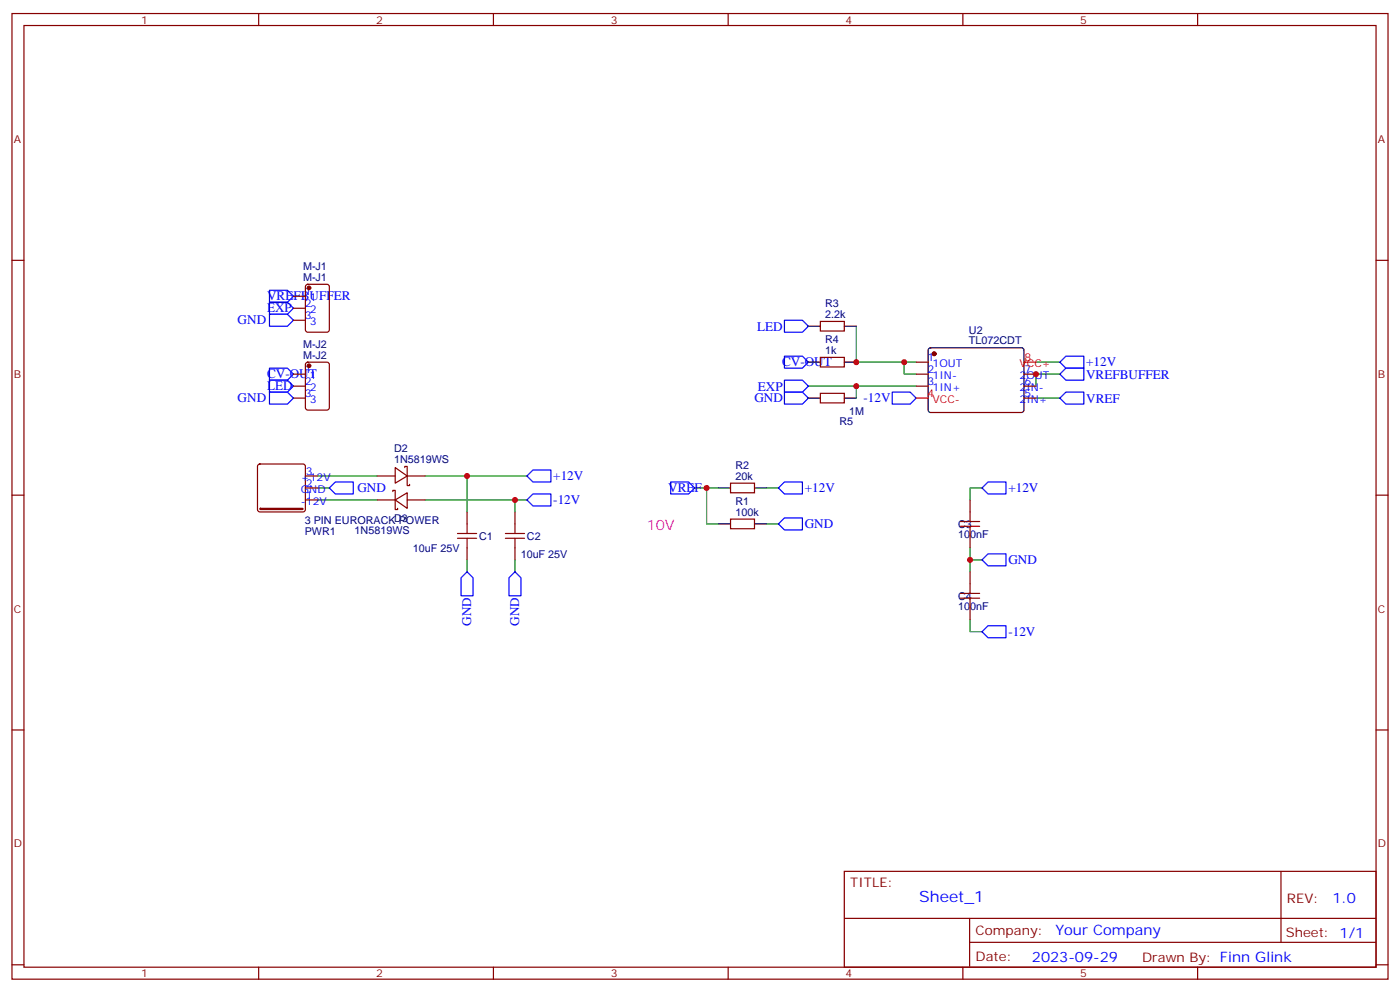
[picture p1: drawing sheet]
<svg xmlns="http://www.w3.org/2000/svg" width="412mm" height="292mm" viewBox="0 0 412 292" stroke-linecap="round" stroke-linejoin="round" font-family="sans-serif">
<g fill="none" stroke="#870000" stroke-width=".35">
<path d="M3.5 4h405.4v284.3h-405.4zM7.1 7.5h398.2v277.3h-398.2zM76.2 4v3.5M145.3 4v3.5M214.5 4v3.5M283.6 4v3.5M352.8 4v3.5M3.5 76.7h3.6M405.3 76.7h3.6M86.4 94.3h3.6M86.4 90.8h3.6M86.4 87.2h3.6"/>
<path d="M90.2 83.9l.5-.2h5.6l.7 .4v13l-.4 .7h-5.9l-.7-.4v-13zM241.7 94.7h7v2.8h-7zM86.4 117.2h3.6M86.4 113.7h3.6M86.4 110.2h3.6M90.2 106.9l.5-.3h5.6l.7 .5v13l-.4 .6-5.9 .1-.7-.5v-12.9zM241.7 115.8h7v2.8h-7zM241.7 105.2h7v2.9h-7zM269.9 113.7h3.5M269.9 110.2h3.5M269.9 106.6h3.5M301.6 117.2h3.6"/>
<path d="M301.6 113.7h3.6M301.6 110.2h3.6M76.1 136.8l.5-.2h12.7l.5 .2 .2 .5v12.7l-.3 .5-.4 .2h-12.7l-.5-.2-.3-.5v-12.7zM116.4 137.7l3.5 2.5-3.5 2.1zM119.2 137.7v-.4h.7v2.9M3.5 145.8h3.6M76.6 149.7h12.5l.2 .2-.2 .1h-12.4zM90 147.2h3.5M90 140.2h3.5M90 143.7h3.5M111.1 147.2h5.3M111.1 140.2h5.3"/>
<path d="M115.7 144.7v-.3h.7v2.8M116.4 147.2l3.5-2.1v4.6zM116.4 147.2v2.8h.7v-.3M119.9 140.2v2.8h.7v-.4M119.9 147.2h5.3M119.9 140.2h5.3M137.6 150.7v3.6M151.7 150.7v3.6M215.2 142.3h7v2.8h-7zM215.2 152.9h7v2.8h-7zM285.8 147.2v3.5M285.8 157.8v3.5"/>
<path d="M405.3 145.8h3.6M137.6 161.3v3.6M151.7 161.3v3.6M285.8 168.4v3.5M285.8 179v3.5M3.5 214.9h3.6M405.3 214.9h3.6M248.7 256.6h156.6v28.2h-156.6zM377.3 256.6v20.9M248.7 270.4h156.5M285.6 277.5h119.6M285.6 270.4v14.1"/>
<path d="M3.5 284.1h3.6M76.2 284.8v3.5M145.3 284.8v3.5M214.5 284.8v3.5M283.6 284.8v3.5M352.8 284.8v3.5M405.3 284.1h3.6"/>
</g>
<g fill="none" stroke="#008700" stroke-width=".35">
<path d="M252.2 96.1v10.5h14.1M238.1 113.7h31.8M252.2 113.7v3.5M269.9 106.6h-3.6v3.6h3.6M305.2 117.2h7M305.2 106.6h7M312.2 110.2h-7v3.5M93.5 143.7h3.5M93.5 140.2h17.6M93.5 147.2h17.6M125.2 140.2h30M125.2 147.2h30"/>
<path d="M137.6 140.2v10.5M151.7 147.2v3.5M204.6 143.7h3.5M211.7 143.7h-3.6v10.6h3.6M225.8 143.7h3.5M225.8 154.3h3.5M289.3 143.7h-3.5v3.5M137.6 164.9v3.5M151.7 164.9v3.5M285.8 164.9h3.5M285.8 161.3v7.1M285.8 182.5v3.5h3.5"/>
</g>
<g fill="none" stroke="#00f" stroke-width=".35">
<path d="M79.4 89h5.3l1.7 1.8-1.7 1.7h-5.3zM79.4 85.5h5.3l1.7 1.7-1.7 1.8h-5.3zM79.4 92.5h5.3l1.7 1.8-1.7 1.8h-5.3zM231.1 94.3h5.3l1.7 1.8-1.7 1.7h-5.3zM79.4 115.5h5.3l1.7 1.7-1.7 1.8h-5.3zM79.4 111.9h5.3l1.7 1.8-1.7 1.8h-5.3zM79.4 108.4h5.3l1.7 1.8-1.7 1.7h-5.3zM231.1 115.5h5.3l1.7 1.7-1.7 1.8h-5.3zM231.1 111.9h5.3l1.7 1.8-1.7 1.8h-5.3zM231.1 104.9h5.3l1.7 1.7-1.7 1.8h-5.3zM262.8 115.5h5.3l1.8 1.7-1.8 1.8h-5.3zM312.2 106.6l1.8-1.7h5.3v3.5h-5.3z"/>
<path d="M314 108.4h5.3v3.5h-5.3l-1.8-1.7zM314 115.5h5.3v3.5h-5.3l-1.8-1.8zM97 143.7l1.8-1.8h5.3v3.6h-5.3zM155.2 140.2l1.8-1.8h5.3v3.5h-5.3zM155.2 147.2l1.8-1.7h5.3v3.5h-5.3zM197.6 141.9h5.2l1.8 1.8-1.8 1.8h-5.2zM229.3 143.7l1.8-1.8h5.3v3.6h-5.3zM229.3 154.3l1.8-1.8h5.3v3.5h-5.3zM291 141.9h5.3v3.6h-5.3l-1.7-1.8zM135.8 170.1l1.8-1.7 1.7 1.7v5.3h-3.5zM149.9 170.1l1.8-1.7 1.8 1.7v5.3h-3.6zM291 163.1h5.3v3.5h-5.3l-1.7-1.7z"/>
<path d="M289.3 186l1.7-1.7h5.3v3.5h-5.3z"/>
</g>
<path d="M238.1 96.1h3.6M248.7 96.1h3.5M238.1 117.2h3.6M238.1 106.6h3.6M248.7 117.2h3.5M248.7 106.6h3.5M273.6 102.6l.5-.2 27.1 .1 .4 .6v17.9l-.7 .5-27.1-.1-.4-.6v-17.7zM211.7 143.7h3.5M211.7 154.3h3.5M222.2 143.7h3.6M222.2 154.3h3.6" fill="none" stroke="#000" stroke-width=".35"/>
<g fill="#870000" stroke="#870000" stroke-width=".35">
<circle cx="91" cy="107.7" r=".53"/>
<circle cx="91" cy="84.8" r=".53"/>
<circle cx="275.2" cy="104.2" r=".53"/>
</g>
<g fill="none" stroke="#a10000" stroke-width=".35">
<path d="M134.8 157.1h5.6M134.8 158.5h5.6M137.6 154.3v2.8M137.6 158.5v2.8M148.9 157.1h5.6M148.9 158.5h5.6M151.7 154.3v2.8M151.7 158.5v2.8M282.9 153.6h5.7M282.9 155h5.7M285.8 150.7v2.9M285.8 155v2.8"/>
<path d="M282.9 174.7h5.7M282.9 176.1h5.7M285.8 171.9v2.8M285.8 176.1v2.9"/>
</g>
<path d="M269.9 117.2h3.5M301.6 106.6h3.6" fill="none" stroke="#f00" stroke-width=".35"/>
<g fill="#c00">
<circle cx="252.2" cy="106.6" r=".88"/>
<circle cx="266.3" cy="106.6" r=".88"/>
<circle cx="252.2" cy="113.7" r=".88"/>
<circle cx="305.2" cy="110.2" r=".88"/>
<circle cx="208.1" cy="143.7" r=".88"/>
<circle cx="151.7" cy="147.2" r=".88"/>
<circle cx="137.6" cy="140.2" r=".88"/>
<circle cx="285.8" cy="164.9" r=".88"/>
</g>
<text font-size="4.6" fill="#00f" x="270.8" y="265.6">Sheet_1</text>
<text font-size="4.2" fill="#f0f" x="190.5" y="156">10V</text>
<g font-size="4.2" fill="#00f">
<text x="392.5" y="265.8">1.0</text>
<text x="310.9" y="275.4">Your Company</text>
<text x="304" y="283.2">2023-09-29</text>
</g>
<g font-size="3.9" fill="#00f">
<text x="78.7" y="88.4">VREFBUFFER</text>
<text x="70" y="95.5">GND</text>
<text x="78.7" y="92">EXP</text>
<text x="223" y="97.4">LED</text>
<text x="230.4" y="107.9">CV-OUT</text>
<text x="320" y="107.9">+12V</text>
<text x="78.7" y="111.4">CV-OUT</text>
<text x="319.9" y="111.6">VREFBUFFER</text>
<text x="70" y="118.5">GND</text>
<text x="78.7" y="114.9">LED</text>
<text x="222.2" y="118.5">GND</text>
<text x="223.3" y="115.1">EXP</text>
<text x="254.4" y="118.5">-12V</text>
<text x="320" y="118.6">VREF</text>
<text x="163" y="141.4">+12V</text>
<text x="105.3" y="144.9">GND</text>
<text x="163" y="148.5">-12V</text>
<text x="196.8" y="144.9">VREF</text>
<text x="237.1" y="144.9">+12V</text>
<text x="297" y="144.9">+12V</text>
<text x="237.1" y="155.5">GND</text>
<text x="297" y="166.1">GND</text>
<text x="138.8" y="184.3" transform="rotate(-90 138.8 184.3)">GND</text>
<text x="152.9" y="184.3" transform="rotate(-90 152.9 184.3)">GND</text>
<text x="297" y="187.3">-12V</text>
</g>
<g font-size="3.9" fill="#800">
<text x="250.5" y="261.2">TITLE:</text>
<text x="379.1" y="265.8">REV:</text>
<text x="287.4" y="275.4">Company:</text>
<text x="378.7" y="276">Sheet: 1/1</text>
<text x="287.4" y="283">Date:</text>
<text x="336.4" y="283.1">Drawn By: Finn Glink</text>
</g>
<g font-size="3.2" fill="#800">
<text x="41.6" y="7">1</text>
<text x="110.8" y="7">2</text>
<text x="179.9" y="7">3</text>
<text x="249.1" y="7">4</text>
<text x="318.2" y="7">5</text>
<text x="4.1" y="42.1">A</text>
<text x="405.9" y="42.1">A</text>
<text x="4.1" y="111.2">B</text>
<text x="405.9" y="111.2">B</text>
<text x="4.1" y="180.4">C</text>
<text x="405.9" y="180.4">C</text>
<text x="4.1" y="249.5">D</text>
<text x="405.9" y="249.5">D</text>
<text x="41.6" y="287.8">1</text>
<text x="110.8" y="287.8">2</text>
<text x="179.9" y="287.8">3</text>
<text x="249.1" y="287.8">4</text>
<text x="318.2" y="287.8">5</text>
</g>
<g font-size="3.2" fill="#000080">
<text x="89.3" y="82.7">M-J1</text>
<text x="89.3" y="79.6">M-J1</text>
<text x="243.1" y="93.6">2.2k</text>
<text x="243.1" y="90.4">R3</text>
<text x="243.1" y="101.1">R4</text>
<text x="285.4" y="101.4">TL072CDT</text>
<text x="285.4" y="98.3">U2</text>
<text x="89.3" y="105.6">M-J2</text>
<text x="89.3" y="102.5">M-J2</text>
<text x="243.1" y="104.2">1k</text>
<text x="247.3" y="125.3">R5</text>
<text x="250.1" y="122.2">1M</text>
<text x="116.1" y="136.3">1N5819WS</text>
<text x="116.1" y="133.2">D2</text>
<text x="216.6" y="141.2">20k</text>
<text x="216.6" y="138.1">R2</text>
<text x="216.6" y="148.7">R1</text>
<text x="89.8" y="154.4">3 PIN EURORACK POWER</text>
<text x="116.1" y="153.6">D3</text>
<text x="216.6" y="151.8">100k</text>
<text x="282.2" y="155.4">C3</text>
<text x="89.8" y="157.5">PWR1</text>
<text x="104.5" y="157.2">1N5819WS</text>
<text x="141.1" y="158.9">C1</text>
<text x="155.2" y="158.9">C2</text>
<text x="282.2" y="158.5">100nF</text>
<text x="121.6" y="162.5">10uF 25V</text>
<text x="153.4" y="164.2">10uF 25V</text>
<text x="282.2" y="179.7">100nF</text>
<text x="282.2" y="176.6">C4</text>
</g>
<g font-size="3.2" fill="#00f">
<text x="89.8" y="86.9">1</text>
<text x="91.3" y="88.7">1</text>
<text x="89.8" y="93.9">3</text>
<text x="89.8" y="90.4">2</text>
<text x="91.3" y="95.7">3</text>
<text x="91.3" y="92.2">2</text>
<text x="273.2" y="106.3">1</text>
<text x="89.8" y="113.3">2</text>
<text x="89.8" y="109.8">1</text>
<text x="91.3" y="111.6">1</text>
<text x="273.2" y="109.8">2</text>
<text x="273.2" y="113.3">3</text>
<text x="274.7" y="108.1">1OUT</text>
<text x="274.7" y="111.6">1IN-</text>
<text x="300.3" y="111.6">2OUT</text>
<text x="301.8" y="113.3">6</text>
<text x="301.8" y="109.8">7</text>
<text x="89.8" y="116.9">3</text>
<text x="91.3" y="118.6">3</text>
<text x="91.3" y="115.1">2</text>
<text x="274.7" y="115.1">1IN+</text>
<text x="300.3" y="118.6">2IN+</text>
<text x="300.3" y="115.1">2IN-</text>
<text x="301.8" y="116.9">5</text>
<text x="88.7" y="141.6">+12V</text>
<text x="90.1" y="143.3">2</text>
<text x="90.1" y="139.8">3</text>
<text x="88.7" y="148.6">-12V</text>
<text x="88.7" y="145.1">GND</text>
<text x="90.1" y="146.9">1</text>
</g>
<g font-size="3.2" fill="#f00">
<text x="301.8" y="106.3">8</text>
<text x="300.3" y="108.1">VCC+</text>
<text x="273.2" y="116.9">4</text>
<text x="274.7" y="118.6">VCC-</text>
</g>
</svg>
